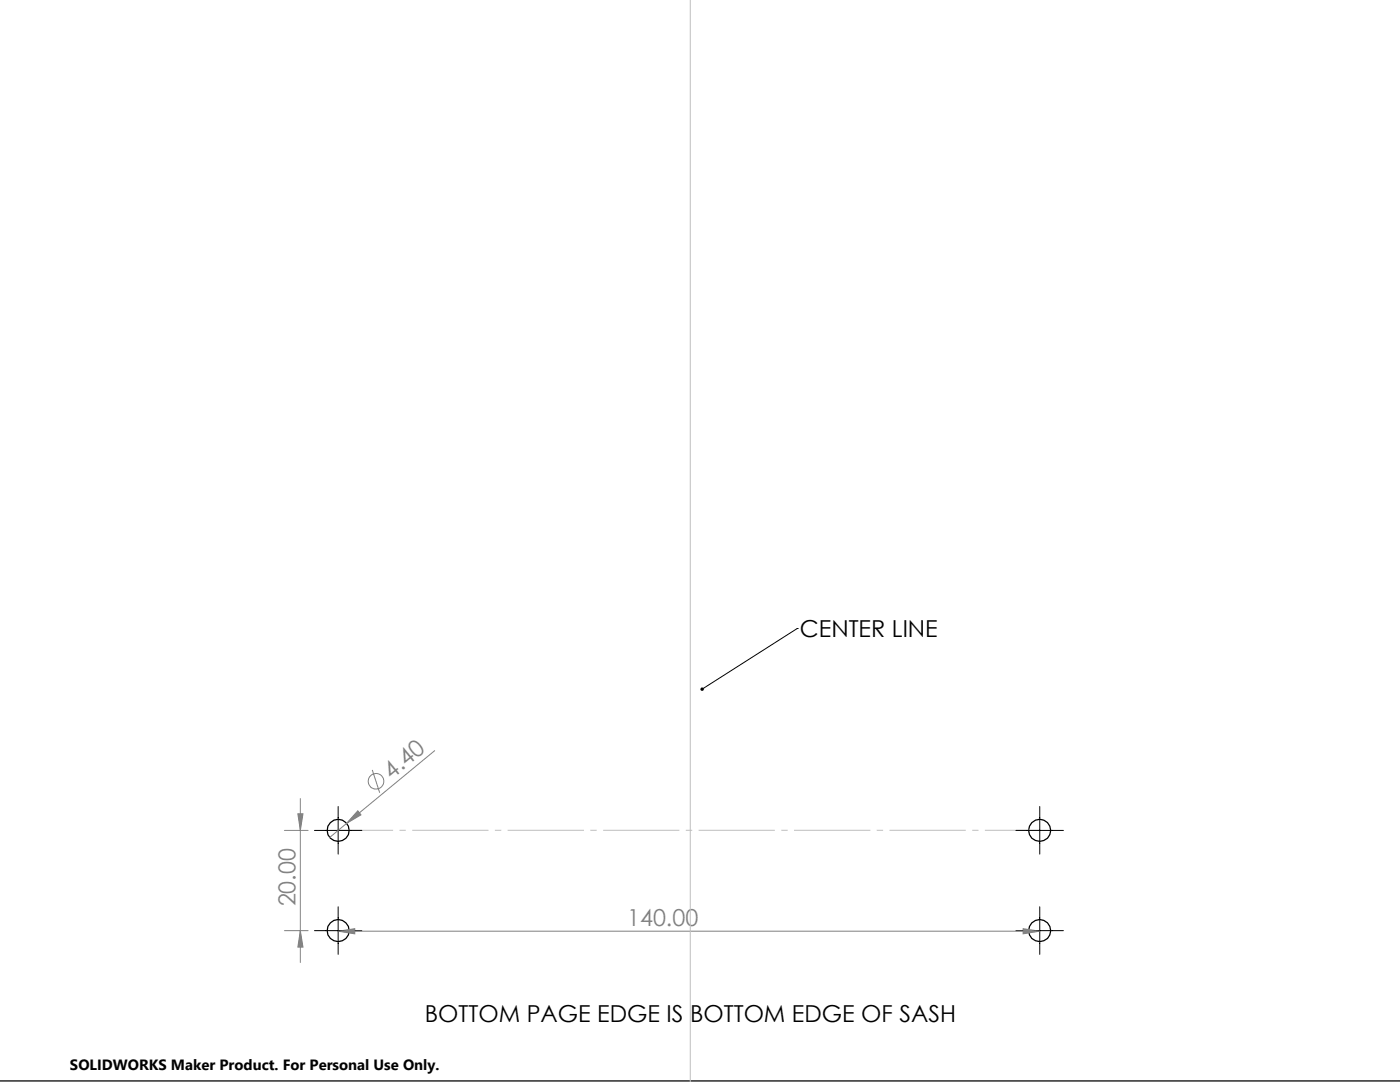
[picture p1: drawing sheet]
<svg xmlns="http://www.w3.org/2000/svg" width="279mm" height="216mm" viewBox="0 0 279 216" stroke-linecap="round" stroke-linejoin="round" font-family="sans-serif">
<g fill="none" stroke="#000" stroke-width=".25">
<path d="M-.1 215.7h279.5"/>
<circle cx="67.5" cy="165.7" r="2.2"/>
<circle cx="207.5" cy="165.7" r="2.21"/>
<circle cx="67.5" cy="185.7" r="2.2"/>
<circle cx="207.5" cy="185.7" r="2.21"/>
</g>
<g fill="none" stroke="#808080" stroke-width=".2">
<path d="M59.9 159.3v32.8M74.3 153.6l1.5 4.6M86.7 149.8l-17.5 14.5M56.8 165.7h4.7M59.4 162.4h1.1l-.6 3.3zM69.2 164.3l-3.4 2.8M71.4 161.8l.6 .8-2.8 1.7zM56.8 185.7h4.7M59.9 185.7l.6 3.3h-1.1zM67.5 185.8l3.3-.5v1zM67.5 185.8h140M204.2 185.3l3.3 .5-3.3 .5z"/>
<circle cx="75" cy="155.9" r="1.56"/>
</g>
<path d="M67.5 165.7h140" fill="none" stroke="#c0c0c0" stroke-width=".2" stroke-dasharray="15.2 1.3 1.3 1.3" stroke-dashoffset="4.3" stroke-linecap="butt"/>
<path d="M159.1 125.4h.1M159.1 125.4l-19 12.1M62.8 165.7h9.4M67.5 160.9v9.5M202.7 165.7h9.5M207.5 160.9v9.5M62.8 185.7h9.4M67.5 180.9v9.5M202.7 185.7h9.5M207.5 180.9v9.5" fill="none" stroke="#000" stroke-width=".2"/>
<path d="M137.8 0v216" fill="none" stroke="#c0c0c0" stroke-width=".2"/>
<path d="M139.9 137.2a.35 .35 0 0 1 .5 .1 .35 .35 0 0 1-.1 .5 .35 .35 0 0 1-.5-.1l.3-.2-.3 .2z" fill="#000"/>
<g fill="#808080">
<path d="M71.4 161.8l.6 .8-2.8 1.7z"/>
<path d="M67.5 185.8l3.3-.5v1zM204.2 185.3l3.3 .5-3.3 .5z"/>
<path d="M59.4 162.4h1.1l-.6 3.3zM59.9 185.7l.6 3.3h-1.1z"/>
</g>
<g font-size="4.7">
<text x="159.6" y="127.1">CENTER LINE</text>
<text x="84.8" y="203.9">BOTTOM PAGE EDGE IS BOTTOM EDGE OF SASH</text>
</g>
<g font-size="4.7" fill="#808080">
<text x="78.1" y="155.6" transform="rotate(-40 78.1 155.6)">4.40</text>
<text x="59" y="180.9" transform="rotate(-90 59 180.9)">20.00</text>
<text x="125.2" y="184.8">140.00</text>
</g>
<text font-size="3" x="14" y="213.5">SOLIDWORKS Maker Product. For Personal Use Only.</text>
</svg>
